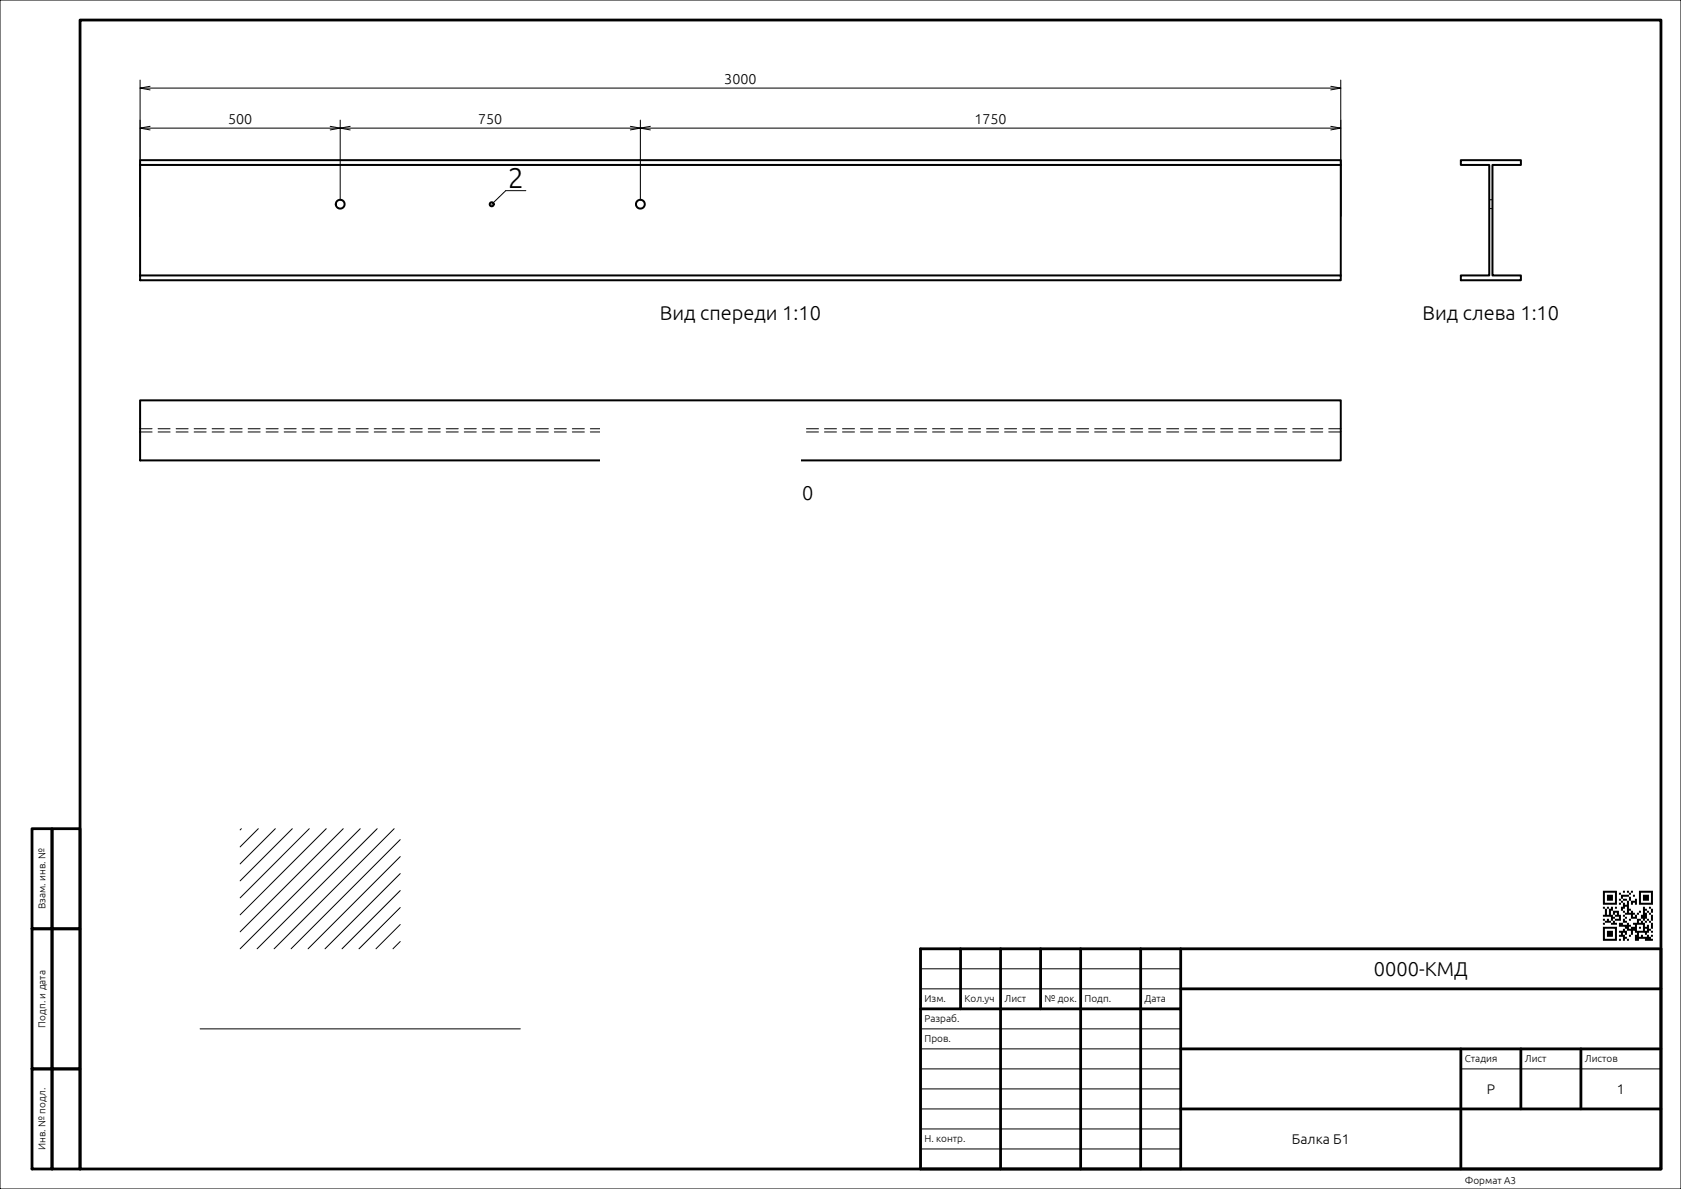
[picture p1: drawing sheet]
<svg xmlns="http://www.w3.org/2000/svg" width="420mm" height="297mm" viewBox="0 0 420 297" stroke-linecap="round" stroke-linejoin="round" font-family="sans-serif">
<g fill="none" stroke="#000" stroke-width=".25">
<path d="M0 0h420v297h-420zM35 20v34M35 22h300M35 32h300M37.5 21.6l-2.5 .4 2.5 .5M37.5 31.6l-2.5 .4 2.5 .5M82.5 31.6l2.5 .4-2.5 .5M85 30v20M87.5 31.6l-2.5 .4 2.5 .5M157.5 31.6l2.5 .4-2.5 .5M160 30v20M162.5 31.6l-2.5 .4 2.5 .5"/>
<path d="M332.5 21.6l2.5 .4-2.5 .5M332.5 31.6l2.5 .4-2.5 .5M335 20v34M131.4 47.6h-5l-3.5 3.4M60.3 207l-.3 .3M64.5 207l-4.5 4.5M68.8 207l-8.8 8.8M73 207l-13 13M77.3 207l-17.3 17.3M81.5 207l-21.5 21.5M85.8 207l-25.8 25.8M90 207l-30 30"/>
<path d="M94.2 207l-30 30M98.5 207l-30 30M100 218.2l-18.8 18.8M100 214l-23 23M100 209.7l-27.3 27.3M100 235.2l-1.8 1.8M100 230.9l-6.1 6.1M100 226.7l-10.3 10.3M100 222.5l-14.5 14.5M50 257h80M230 257h65M230 247h65"/>
<path d="M230 242h65M230 277h65M230 272h65M230 267h65M230 262h65M365 267h50M230 287h65M230 282h65"/>
</g>
<g fill="none" stroke="#000" stroke-width=".7">
<path d="M20 5h395v287h-395zM8 207h5v25h-5zM13 207h7v25h-7zM8 232h5v35h-5zM13 232h7v35h-7zM230 237h185v55h-185zM240 237v15M250 237v55M260 237v15M270 237v55M285 237v55M295 237v55"/>
<path d="M230 252h65M295 247h120M8 267h5v25h-5zM13 267h7v25h-7zM295 262h120M295 277h120M365 262v30M380 262v15M395 262v15"/>
</g>
<path d="M400.5 222.5v.5h.5v-.5zM401 222.5v.5h.5v-.5zM401.5 222.5v.5h.5v-.5zM402 222.5v.5h.5v-.5zM402.5 222.5v.5h.5v-.5zM403 222.5v.5h.5v-.5zM403.5 222.5v.5h.5v-.5zM405.5 222.5v.5h.5v-.5zM406.5 222.5v.5h.5v-.5zM407.5 222.5v.5h.5v-.5zM409.5 222.5v.5h.5v-.5zM410 222.5v.5h.5v-.5zM410.5 222.5v.5h.5v-.5zM411 222.5v.5h.5v-.5zM411.5 222.5v.5h.5v-.5zM412 222.5v.5h.5v-.5zM412.5 222.5v.5h.5v-.5zM400.5 223v.5h.5v-.5zM403.5 223v.5h.5v-.5zM404.5 223v.5h.5v-.5zM407 223v.5h.5v-.5zM409.5 223v.5h.5v-.5zM412.5 223v.5h.5v-.5zM400.5 223.5v.5h.5v-.5zM401.5 223.5v.5h.5v-.5zM402 223.5v.5h.5v-.5zM402.5 223.5v.5h.5v-.5zM403.5 223.5v.5h.5v-.5zM405 223.5v.5h.5v-.5zM405.5 223.5v.5h.5v-.5zM406 223.5v.5h.5v-.5zM406.5 223.5v.5h.5v-.5zM408 223.5v.5h.5v-.5zM409.5 223.5v.5h.5v-.5zM410.5 223.5v.5h.5v-.5zM411 223.5v.5h.5v-.5zM411.5 223.5v.5h.5v-.5zM412.5 223.5v.5h.5v-.5zM400.5 224v.5h.5v-.5zM401.5 224v.5h.5v-.5zM402 224v.5h.5v-.5zM402.5 224v.5h.5v-.5zM403.5 224v.5h.5v-.5zM405 224v.5h.5v-.5zM407 224v.5h.5v-.5zM409.5 224v.5h.5v-.5zM410.5 224v.5h.5v-.5zM411 224v.5h.5v-.5zM411.5 224v.5h.5v-.5zM412.5 224v.5h.5v-.5zM400.5 224.5v.5h.5v-.5zM401.5 224.5v.5h.5v-.5zM402 224.5v.5h.5v-.5zM402.5 224.5v.5h.5v-.5zM403.5 224.5v.5h.5v-.5zM404.5 224.5v.5h.5v-.5zM405.5 224.5v.5h.5v-.5zM406 224.5v.5h.5v-.5zM407 224.5v.5h.5v-.5zM408.5 224.5v.5h.5v-.5zM409.5 224.5v.5h.5v-.5zM410.5 224.5v.5h.5v-.5zM411 224.5v.5h.5v-.5zM411.5 224.5v.5h.5v-.5zM412.5 224.5v.5h.5v-.5zM400.5 225v.5h.5v-.5zM403.5 225v.5h.5v-.5zM405 225v.5h.5v-.5zM406.5 225v.5h.5v-.5zM407.5 225v.5h.5v-.5zM408 225v.5h.5v-.5zM408.5 225v.5h.5v-.5zM409.5 225v.5h.5v-.5zM412.5 225v.5h.5v-.5zM400.5 225.5v.5h.5v-.5zM401 225.5v.5h.5v-.5zM401.5 225.5v.5h.5v-.5zM402 225.5v.5h.5v-.5zM402.5 225.5v.5h.5v-.5zM403 225.5v.5h.5v-.5zM403.5 225.5v.5h.5v-.5zM404.5 225.5v.5h.5v-.5zM405.5 225.5v.5h.5v-.5zM406.5 225.5v.5h.5v-.5zM407.5 225.5v.5h.5v-.5zM408.5 225.5v.5h.5v-.5zM409.5 225.5v.5h.5v-.5zM410 225.5v.5h.5v-.5zM410.5 225.5v.5h.5v-.5zM411 225.5v.5h.5v-.5zM411.5 225.5v.5h.5v-.5zM412 225.5v.5h.5v-.5zM412.5 225.5v.5h.5v-.5zM405.5 226v.5h.5v-.5zM406 226v.5h.5v-.5zM406.5 226v.5h.5v-.5zM400.5 226.5v.5h.5v-.5zM401.5 226.5v.5h.5v-.5zM402.5 226.5v.5h.5v-.5zM403.5 226.5v.5h.5v-.5zM405 226.5v.5h.5v-.5zM405.5 226.5v.5h.5v-.5zM406.5 226.5v.5h.5v-.5zM410.5 226.5v.5h.5v-.5zM412 226.5v.5h.5v-.5zM401 227v.5h.5v-.5zM402 227v.5h.5v-.5zM402.5 227v.5h.5v-.5zM405 227v.5h.5v-.5zM406.5 227v.5h.5v-.5zM407 227v.5h.5v-.5zM410.5 227v.5h.5v-.5zM411 227v.5h.5v-.5zM412.5 227v.5h.5v-.5zM401 227.5v.5h.5v-.5zM402 227.5v.5h.5v-.5zM403 227.5v.5h.5v-.5zM403.5 227.5v.5h.5v-.5zM404 227.5v.5h.5v-.5zM405.5 227.5v.5h.5v-.5zM406.5 227.5v.5h.5v-.5zM407.5 227.5v.5h.5v-.5zM409.5 227.5v.5h.5v-.5zM410.5 227.5v.5h.5v-.5zM411.5 227.5v.5h.5v-.5zM412.5 227.5v.5h.5v-.5zM401 228v.5h.5v-.5zM402 228v.5h.5v-.5zM403 228v.5h.5v-.5zM404 228v.5h.5v-.5zM406 228v.5h.5v-.5zM406.5 228v.5h.5v-.5zM407 228v.5h.5v-.5zM407.5 228v.5h.5v-.5zM408 228v.5h.5v-.5zM409 228v.5h.5v-.5zM410.5 228v.5h.5v-.5zM411 228v.5h.5v-.5zM412 228v.5h.5v-.5zM400.5 228.5v.5h.5v-.5zM401 228.5v.5h.5v-.5zM401.5 228.5v.5h.5v-.5zM402 228.5v.5h.5v-.5zM402.5 228.5v.5h.5v-.5zM403.5 228.5v.5h.5v-.5zM404 228.5v.5h.5v-.5zM404.5 228.5v.5h.5v-.5zM405.5 228.5v.5h.5v-.5zM407.5 228.5v.5h.5v-.5zM408.5 228.5v.5h.5v-.5zM410 228.5v.5h.5v-.5zM410.5 228.5v.5h.5v-.5zM411 228.5v.5h.5v-.5zM412.5 228.5v.5h.5v-.5zM402.5 229v.5h.5v-.5zM403 229v.5h.5v-.5zM404.5 229v.5h.5v-.5zM406 229v.5h.5v-.5zM407.5 229v.5h.5v-.5zM408 229v.5h.5v-.5zM408.5 229v.5h.5v-.5zM410 229v.5h.5v-.5zM410.5 229v.5h.5v-.5zM411 229v.5h.5v-.5zM412.5 229v.5h.5v-.5zM400.5 229.5v.5h.5v-.5zM401.5 229.5v.5h.5v-.5zM402.5 229.5v.5h.5v-.5zM403.5 229.5v.5h.5v-.5zM404 229.5v.5h.5v-.5zM404.5 229.5v.5h.5v-.5zM405.5 229.5v.5h.5v-.5zM407 229.5v.5h.5v-.5zM409 229.5v.5h.5v-.5zM409.5 229.5v.5h.5v-.5zM410.5 229.5v.5h.5v-.5zM411.5 229.5v.5h.5v-.5zM412.5 229.5v.5h.5v-.5zM401 230v.5h.5v-.5zM401.5 230v.5h.5v-.5zM402 230v.5h.5v-.5zM403 230v.5h.5v-.5zM405.5 230v.5h.5v-.5zM406 230v.5h.5v-.5zM409 230v.5h.5v-.5zM410 230v.5h.5v-.5zM411 230v.5h.5v-.5zM412 230v.5h.5v-.5zM400.5 230.5v.5h.5v-.5zM402.5 230.5v.5h.5v-.5zM403 230.5v.5h.5v-.5zM403.5 230.5v.5h.5v-.5zM404.5 230.5v.5h.5v-.5zM405 230.5v.5h.5v-.5zM406.5 230.5v.5h.5v-.5zM408 230.5v.5h.5v-.5zM408.5 230.5v.5h.5v-.5zM409 230.5v.5h.5v-.5zM409.5 230.5v.5h.5v-.5zM410 230.5v.5h.5v-.5zM410.5 230.5v.5h.5v-.5zM412.5 230.5v.5h.5v-.5zM404.5 231v.5h.5v-.5zM405 231v.5h.5v-.5zM405.5 231v.5h.5v-.5zM406 231v.5h.5v-.5zM406.5 231v.5h.5v-.5zM407 231v.5h.5v-.5zM408.5 231v.5h.5v-.5zM410.5 231v.5h.5v-.5zM411.5 231v.5h.5v-.5zM412.5 231v.5h.5v-.5zM400.5 231.5v.5h.5v-.5zM401 231.5v.5h.5v-.5zM401.5 231.5v.5h.5v-.5zM402 231.5v.5h.5v-.5zM402.5 231.5v.5h.5v-.5zM403 231.5v.5h.5v-.5zM403.5 231.5v.5h.5v-.5zM406 231.5v.5h.5v-.5zM406.5 231.5v.5h.5v-.5zM407.5 231.5v.5h.5v-.5zM408 231.5v.5h.5v-.5zM408.5 231.5v.5h.5v-.5zM409.5 231.5v.5h.5v-.5zM410.5 231.5v.5h.5v-.5zM411 231.5v.5h.5v-.5zM411.5 231.5v.5h.5v-.5zM412.5 231.5v.5h.5v-.5zM400.5 232v.5h.5v-.5zM403.5 232v.5h.5v-.5zM405.5 232v.5h.5v-.5zM406.5 232v.5h.5v-.5zM407 232v.5h.5v-.5zM407.5 232v.5h.5v-.5zM408 232v.5h.5v-.5zM408.5 232v.5h.5v-.5zM410.5 232v.5h.5v-.5zM411.5 232v.5h.5v-.5zM412 232v.5h.5v-.5zM400.5 232.5v.5h.5v-.5zM401.5 232.5v.5h.5v-.5zM402 232.5v.5h.5v-.5zM402.5 232.5v.5h.5v-.5zM403.5 232.5v.5h.5v-.5zM404.5 232.5v.5h.5v-.5zM405 232.5v.5h.5v-.5zM405.5 232.5v.5h.5v-.5zM406 232.5v.5h.5v-.5zM407.5 232.5v.5h.5v-.5zM408.5 232.5v.5h.5v-.5zM409 232.5v.5h.5v-.5zM409.5 232.5v.5h.5v-.5zM410 232.5v.5h.5v-.5zM410.5 232.5v.5h.5v-.5zM411 232.5v.5h.5v-.5zM411.5 232.5v.5h.5v-.5zM412.5 232.5v.5h.5v-.5zM400.5 233v.5h.5v-.5zM401.5 233v.5h.5v-.5zM402 233v.5h.5v-.5zM402.5 233v.5h.5v-.5zM403.5 233v.5h.5v-.5zM405 233v.5h.5v-.5zM406 233v.5h.5v-.5zM407.5 233v.5h.5v-.5zM409 233v.5h.5v-.5zM411 233v.5h.5v-.5zM400.5 233.5v.5h.5v-.5zM401.5 233.5v.5h.5v-.5zM402 233.5v.5h.5v-.5zM402.5 233.5v.5h.5v-.5zM403.5 233.5v.5h.5v-.5zM404.5 233.5v.5h.5v-.5zM405 233.5v.5h.5v-.5zM405.5 233.5v.5h.5v-.5zM407 233.5v.5h.5v-.5zM408.5 233.5v.5h.5v-.5zM409 233.5v.5h.5v-.5zM410 233.5v.5h.5v-.5zM411.5 233.5v.5h.5v-.5zM412.5 233.5v.5h.5v-.5zM400.5 234v.5h.5v-.5zM403.5 234v.5h.5v-.5zM405.5 234v.5h.5v-.5zM406 234v.5h.5v-.5zM408.5 234v.5h.5v-.5zM409 234v.5h.5v-.5zM409.5 234v.5h.5v-.5zM410 234v.5h.5v-.5zM410.5 234v.5h.5v-.5zM411 234v.5h.5v-.5zM411.5 234v.5h.5v-.5zM412 234v.5h.5v-.5zM400.5 234.5v.5h.5v-.5zM401 234.5v.5h.5v-.5zM401.5 234.5v.5h.5v-.5zM402 234.5v.5h.5v-.5zM402.5 234.5v.5h.5v-.5zM403 234.5v.5h.5v-.5zM403.5 234.5v.5h.5v-.5zM404.5 234.5v.5h.5v-.5zM405.5 234.5v.5h.5v-.5zM406.5 234.5v.5h.5v-.5zM408.5 234.5v.5h.5v-.5zM409 234.5v.5h.5v-.5zM411 234.5v.5h.5v-.5zM411.5 234.5v.5h.5v-.5zM412 234.5v.5h.5v-.5zM412.5 234.5v.5h.5v-.5z" fill="#000"/>
<g fill="none" stroke="#000" stroke-width=".5">
<path d="M35 41.2h300M365 40h15v1.2h-7.1v27.6h7.1v1.2h-15v-1.2h7.1v-27.6h-7.1zM35 68.8h300v1.2h-300zM35 68.8v-28.8h300v28.8M35 100h300v15h-300z"/>
<circle cx="85" cy="51" r="1.1"/>
<circle cx="122.9" cy="51" r=".5"/>
<circle cx="160" cy="51" r="1.1"/>
</g>
<path d="M372.1 52.1h.8M372.1 49.9h.8M35 107.9h300M35 107.1h300" fill="none" stroke="#000" stroke-width=".25" stroke-dasharray="3 1.5"/>
<path d="M150 107h50v40h-50z" fill="#fff"/>
<text font-size="7.1" x="126.9" y="47">2</text>
<g font-size="5">
<text x="164.9" y="80">Вид спереди 1:10</text>
<text x="355.4" y="80">Вид слева 1:10</text>
<text x="166.8" y="125">Вид сверху 1:10</text>
<text x="343.3" y="243.8">0000-КМД</text>
</g>
<g font-size="3.6">
<text x="181" y="21">3000</text>
<text x="57" y="31">500</text>
<text x="119.5" y="31">750</text>
<text x="243.5" y="31">1750</text>
</g>
<g font-size="3.5">
<text x="371.5" y="273.2">Р</text>
<text x="404" y="273.2">1</text>
<text x="322.8" y="285.7">Балка Б1</text>
</g>
<g font-size="2.5">
<text x="11.4" y="227.1" transform="rotate(-90 11.4 227.1)">Взам. инв. №</text>
<text x="231" y="250.4">Изм.</text>
<text x="241" y="250.4">Кол.уч</text>
<text x="251" y="250.4">Лист</text>
<text x="261" y="250.4">№ док.</text>
<text x="271" y="250.4">Подп.</text>
<text x="286" y="250.4">Дата</text>
<text x="11.4" y="256.7" transform="rotate(-90 11.4 256.7)">Подп. и дата</text>
<text x="231" y="255.4">Разраб.</text>
<text x="231" y="260.4">Пров.</text>
<text x="366" y="265.4">Стадия</text>
<text x="381" y="265.4">Лист</text>
<text x="396" y="265.4">Листов</text>
<text x="11.4" y="287.2" transform="rotate(-90 11.4 287.2)">Инв. № подл.</text>
<text x="231" y="285.4">Н. контр.</text>
<text x="366" y="295.8">Формат A3</text>
</g>
</svg>
